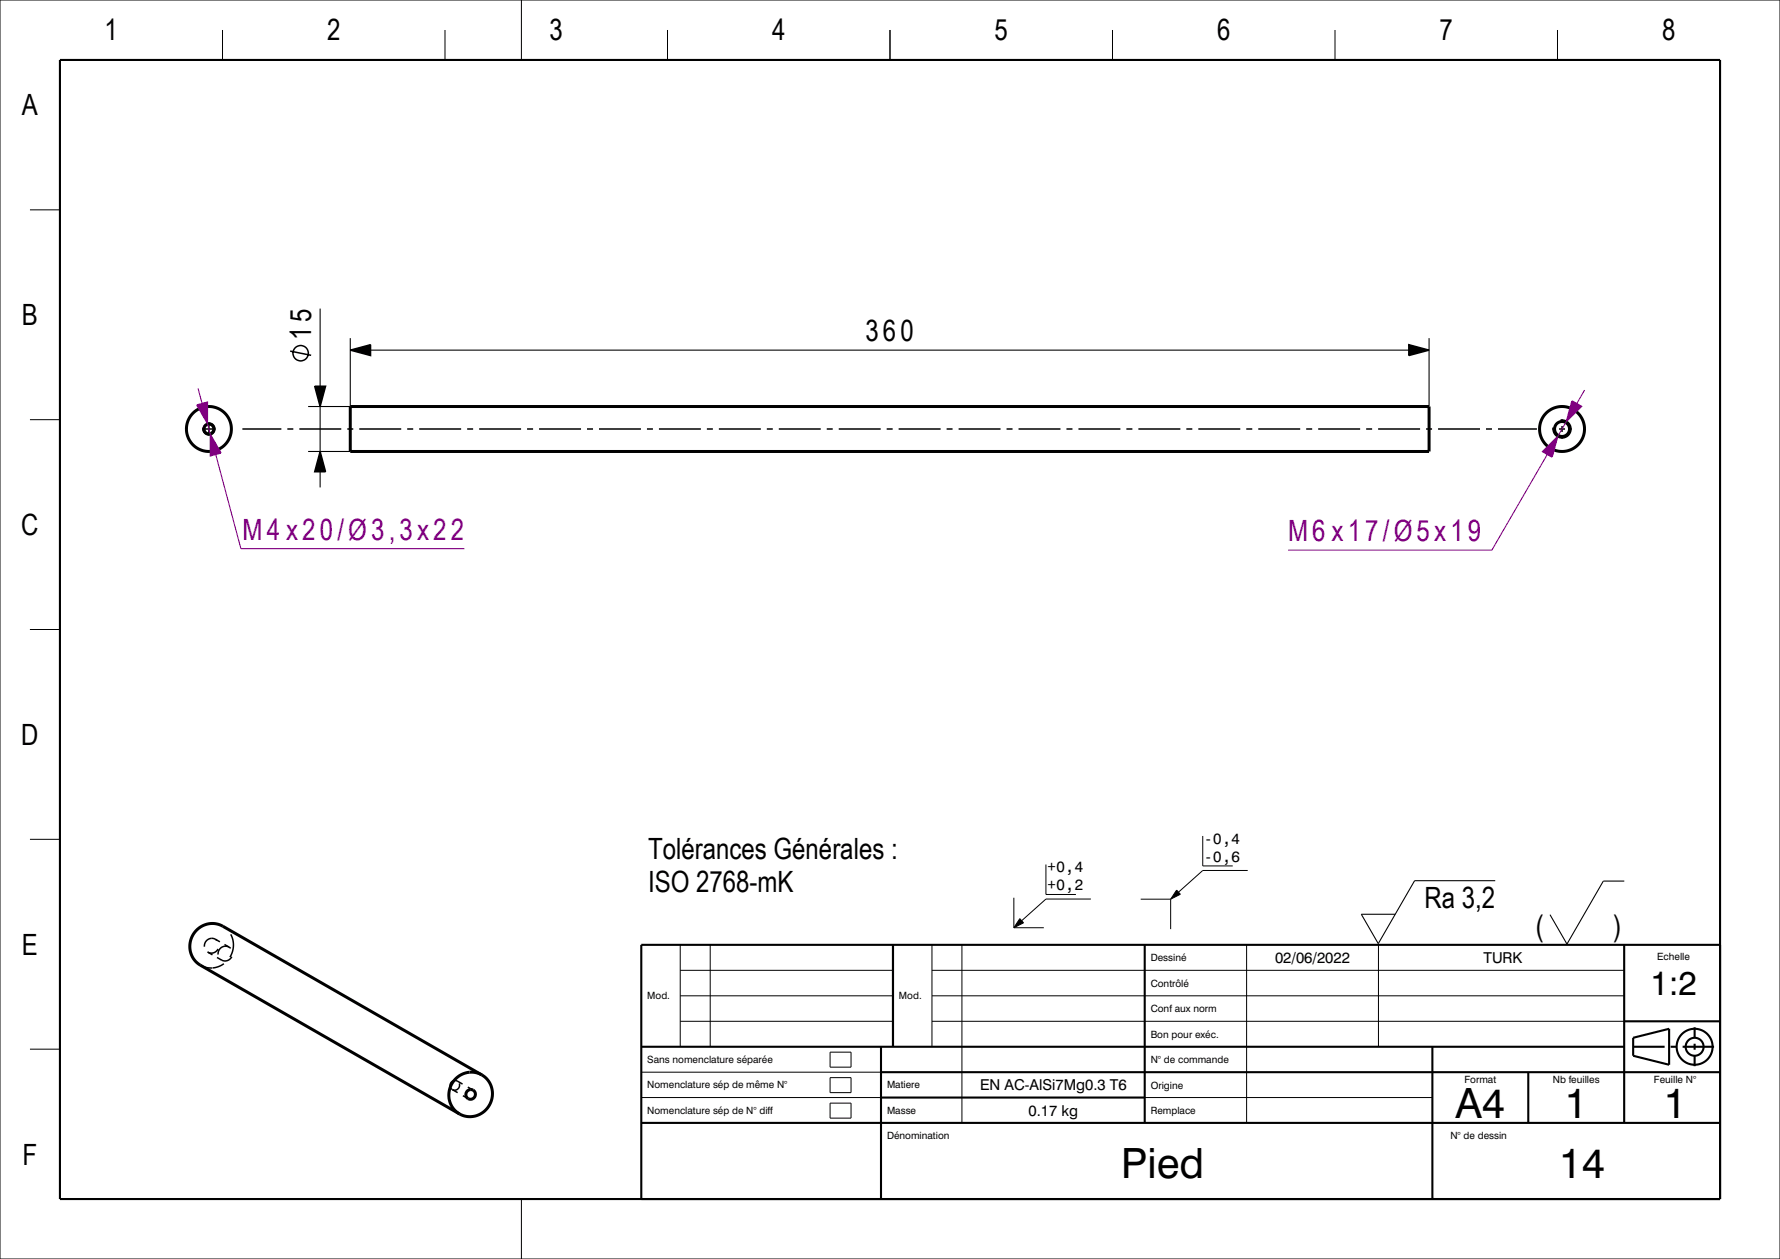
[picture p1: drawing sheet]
<svg xmlns="http://www.w3.org/2000/svg" width="297mm" height="210mm" viewBox="0 0 297 210" stroke-linecap="round" stroke-linejoin="round" font-family="sans-serif">
<g fill="#000">
<path d="M58.4 58.4l3.4-.9v1.8z" fill-rule="evenodd"/>
<path d="M235.1 57.5l3.3 .9-3.3 .9z" fill-rule="evenodd"/>
<path d="M52.5 64.4h1.8l-.9 3.4z" fill-rule="evenodd"/>
<path d="M53.4 75.3l.9 3.4h-1.8z" fill-rule="evenodd"/>
<path d="M170.2 153.2l.6 .7-1.6 .8z" fill-rule="evenodd"/>
<path d="M196.3 148.5l.6 .7-1.6 .8z" fill-rule="evenodd"/>
</g>
<path d="M53.4 51.5v12.9M58.4 56.4v11.4h-7M61.8 58.4h173.3M238.4 56.4v11.4M51.4 75.3h7M53.4 67.8v7.5M53.4 78.7v2.6M249.5 146.9h-13.5l-6 10.5-2.9-4.9h5.7M271 147h-3.5l-6 10.5-2.9-4.9" fill="none" stroke="#000" stroke-width=".18"/>
<path d="M34.7 70.6a1 1 0 0 0-.6 1.6" fill="none" stroke="#800080" stroke-width=".18"/>
<g fill="none" stroke="#000" stroke-width=".25">
<path d="M48.4 58.6l3.5 .7M58.4 58.4l3.4-.9v1.8zM235.1 57.5l3.3 .9-3.3 .9zM33.8 71.6h2.1M34.7 70.6a1 1 0 0 1 1.2 .9 1 1 0 0 1-1.1 1.1 1 1 0 0 1-.9-1.2M34.9 70.5v2.1M40.4 71.6h6.5M47.9 71.6h1M49.9 71.6h7M52.5 64.4h1.8l-.9 3.4zM53.4 75.3l.9 3.4h-1.8zM57.9 71.6h1"/>
<path d="M59.9 71.6h7M67.9 71.6h1M69.9 71.6h7M77.9 71.6h1M79.9 71.6h7M87.9 71.6h1M89.9 71.6h7M97.9 71.6h1M99.9 71.6h7M107.9 71.6h1M109.9 71.6h7M117.9 71.6h1"/>
<path d="M119.9 71.6h7M127.9 71.6h1M129.9 71.6h7M137.9 71.6h1M139.9 71.6h7M147.9 71.6h1M149.9 71.6h7M157.9 71.6h1M159.9 71.6h7M167.9 71.6h1M169.9 71.6h7M177.9 71.6h1"/>
<path d="M179.9 71.6h7M187.9 71.6h1M189.9 71.6h7M197.9 71.6h1M199.9 71.6h7M207.9 71.6h1M209.9 71.6h7M217.9 71.6h1M219.9 71.6h7M227.9 71.6h1M229.9 71.6h7M237.9 71.6h1"/>
<path d="M239.9 71.6h7M247.9 71.6h1M249.9 71.6h6.5M259 71.6h.1M260.1 71.6h1M260.4 70.1a1.5 1.5 0 0 1 1.7 1.4 1.5 1.5 0 0 1-1.6 1.6 1.5 1.5 0 0 1-1.3-1.8M260.6 69.9v.2M260.6 71.1v1M260.6 73.1v.1M262.1 71.6h.2M34.6 158.8h.1M34.7 158.8l.8 .5"/>
<path d="M35.9 156.7l.3 .2M35.9 156.7a1.25 1.25 0 0 0-1.8 1.2M35.9 156.7l.8 .4M36.2 159.7l.8 .4M36.4 158.3a1.23 1.23 0 0 1-1.7 .5M37.2 154.5l.3 .2M37.5 157.5l.7 .5M38.2 158l.3 .2M38.2 158a1.25 1.25 0 0 0-1.8 1.2M38.5 155.8a3.8 3.8 0 0 1-.1 3.9M38.7 159.6a1.23 1.23 0 0 1-1.7 .5M33.4 161a3.5 3.5 0 0 0 2 .5"/>
<path d="M36.9 160.1h.1M37.4 160.8h-.1a3.7 3.7 0 0 1-1.9 .7M75.5 181.7v.1M75.5 181.8l.9 .5M76.3 180.3a.83 .83 0 0 0-1.1 .3 .83 .83 0 0 0 .2 1.1M76.3 180.3h.1M76.3 180.3l.9 .5M76.6 180.7a.83 .83 0 0 1-.2 .9 .83 .83 0 0 1-.9 .2M77.2 182.8l.9 .5M78.1 181.3l.8 .5"/>
<circle cx="50.2" cy="58.9" r="1.28"/>
</g>
<g fill="none" stroke="#000" stroke-width=".5">
<path d="M58.4 67.8h180v7.5h-180zM80.4 179.3a3.8 3.8 0 0 1 1.3 5 3.8 3.8 0 0 1-5 1.5M80.4 179.3a3.8 3.8 0 0 0-5 1.5 3.8 3.8 0 0 0 1.3 5M80.4 179.3l-43.2-24.8a3.8 3.8 0 0 0-5 1.5 3.8 3.8 0 0 0 1.2 5l43.3 24.8"/>
<circle cx="34.9" cy="71.6" r=".83"/>
<circle cx="34.9" cy="71.6" r="3.8"/>
<circle cx="260.6" cy="71.6" r="3.8"/>
<circle cx="260.6" cy="71.6" r="1.25"/>
<circle cx="78.5" cy="182.6" r=".81"/>
</g>
<g fill="none" stroke="#000" stroke-width=".17">
<path d="M0 0h297v210h-297zM37.1 5v5M74.2 5v5M87 0v10M111.4 5v5M148.5 5v5M185.6 5v5M222.8 5v5M259.9 5v5M5 35h5M5 70h5M5 105h5"/>
<path d="M5 140h5M200.7 139.4v5h5M113.5 157.6v17M118.5 157.6v17M155.5 157.6v17M160.5 157.6v29.7M169.2 149.7v5M169.2 154.7h5M170.2 153.2l.6 .7-1.6 .8zM174.5 144.2v5h5M182 150h-7.5l-4 3.6M190.3 150h5"/>
<path d="M195.3 150v5M196.3 148.5l.6 .7-1.6 .8zM208 157.6v29.7M208.2 145.2h-7.5l-4.1 3.6M230 157.6v17M5 175h5M107 178.8h40M113.5 170.4h35.5M113.5 166.1h35.5M113.5 161.9h35.5M138.5 175.5h3.5v2.5h-3.5zM138.5 179.8h3.5v2.5h-3.5z"/>
<path d="M155.5 170.4h115.5M155.5 166.1h115.5M155.5 161.9h115.5M107 183.1h132M138.5 184h3.5v2.5h-3.5zM87 200v10"/>
</g>
<g fill="none" stroke="#000" stroke-width=".35">
<path d="M10 10h277v190h-277zM149 157.6v17M191 157.6v29.7M271 157.6v29.7M287 157.6h-180v42.4M107 174.6h164M147 174.6v25.4M147 178.8h140M239 174.6v25.4M255 178.8v8.5M271 170.4h16M272.5 174.6h5.2"/>
<path d="M272.5 173.1l6-1.5v6l-6-1.5zM278.8 174.6h.9M280.8 174.6h5.2M282.8 171.4v1.7M282.8 174.1v1M282.8 176.1v1.7M107 187.3h180M147 183.1h44"/>
<circle cx="282.8" cy="174.6" r="1.5"/>
<circle cx="282.8" cy="174.6" r="3"/>
</g>
<g fill="#800080">
<path d="M262.3 66.9l1.6 .9-2.5 2.5z" fill-rule="evenodd"/>
<path d="M257.4 75.3l2.5-2.4-.9 3.3z" fill-rule="evenodd"/>
</g>
<path d="M258.2 75.8l-9.3 16h-34M261.4 70.3l-1.5 2.6M264.4 65.1l-1.3 2.2" fill="none" stroke="#800080" stroke-width=".18"/>
<path d="M257.4 75.3l2.5-2.4-.9 3.3zM262.3 66.9l1.6 .9-2.5 2.5z" fill="none" stroke="#800080" stroke-width=".25"/>
<g fill="#800080">
<path d="M32.9 67.6l1.7-.5v3.5z" fill-rule="evenodd"/>
<path d="M35.1 72.5l1.8 3.1-1.8 .4z" fill-rule="evenodd"/>
</g>
<path d="M33 64.8l.7 2.5M34.6 70.6l.5 1.9M36 75.8l4.2 15.7h37.3" fill="none" stroke="#800080" stroke-width=".18"/>
<path d="M32.9 67.6l1.7-.5v3.5zM35.1 72.5l1.8 3.1-1.8 .4z" fill="none" stroke="#800080" stroke-width=".25"/>
<g font-size="7">
<text x="242.9" y="186.5">A4</text>
<text x="261.1" y="186.5">1</text>
<text x="277.6" y="186.5">1</text>
<text x="187.1" y="196.5">Pied</text>
<text x="260.2" y="196.5">14</text>
</g>
<text font-size="5.6" x="275.4" y="166">1:2</text>
<g font-size="4.9">
<text x="17.4" y="6.7">1</text>
<text x="54.6" y="6.7">2</text>
<text x="91.7" y="6.7">3</text>
<text x="128.8" y="6.7">4</text>
<text x="165.9" y="6.7">5</text>
<text x="203.1" y="6.7">6</text>
<text x="240.2" y="6.7">7</text>
<text x="277.3" y="6.7">8</text>
<text x="3.7" y="19.2">A</text>
<text x="3.7" y="54.2">B</text>
<text x="51.9" y="56.6" transform="rotate(-90 51.9 56.6)">15</text>
<text x="144.4" y="56.9">360</text>
<text x="3.6" y="89.2">C</text>
<text x="3.6" y="124.2">D</text>
<text x="108.1" y="143.2">Tolérances Générales :</text>
<text x="108.1" y="148.8">ISO 2768-mK</text>
<text x="237.7" y="151.4">Ra 3,2</text>
<text x="3.7" y="159.2">E</text>
<text x="256.3" y="156.1">(</text>
<text x="269.2" y="156.1">)</text>
<text x="3.8" y="194.2">F</text>
</g>
<g font-size="4.9" fill="#800080">
<text x="40.5" y="90">M4 x20/Ø3,3x22</text>
<text x="214.9" y="90.3">M6 x17/Ø5x19</text>
</g>
<g font-size="2.5">
<text x="200.9" y="140.7">-0,4</text>
<text x="200.9" y="143.8">-0,6</text>
<text x="174.7" y="145.5">+0,4</text>
<text x="174.7" y="148.5">+0,2</text>
<text x="212.7" y="160.6">02/06/2022</text>
<text x="247.5" y="160.6">TURK</text>
<text x="163.5" y="181.9">EN AC-AlSi7Mg0.3 T6</text>
<text x="171.6" y="186.1">0.17 kg</text>
</g>
<g font-size="1.7">
<text x="192" y="160.3">Dessiné</text>
<text x="276.5" y="160.2">Echelle</text>
<text x="108" y="166.7">Mod.</text>
<text x="150" y="166.7">Mod.</text>
<text x="192" y="164.6">Contrôlé</text>
<text x="192" y="173.1">Bon pour exéc.</text>
<text x="192" y="168.8">Conf aux norm</text>
<text x="108" y="177.3">Sans nomenclature séparée</text>
<text x="192" y="177.3">N° de commande</text>
<text x="108" y="181.6">Nomenclature sép de même N°</text>
<text x="108" y="185.8">Nomenclature sép de N° diff</text>
<text x="148" y="185.8">Masse</text>
<text x="148" y="181.6">Matiere</text>
<text x="192" y="185.8">Remplace</text>
<text x="192" y="181.6">Origine</text>
<text x="244.3" y="180.6">Format</text>
<text x="259.1" y="180.6">Nb feuilles</text>
<text x="276" y="180.6">Feuille N°</text>
<text x="148" y="189.9">Dénomination</text>
<text x="242" y="189.9">N° de dessin</text>
</g>
</svg>
